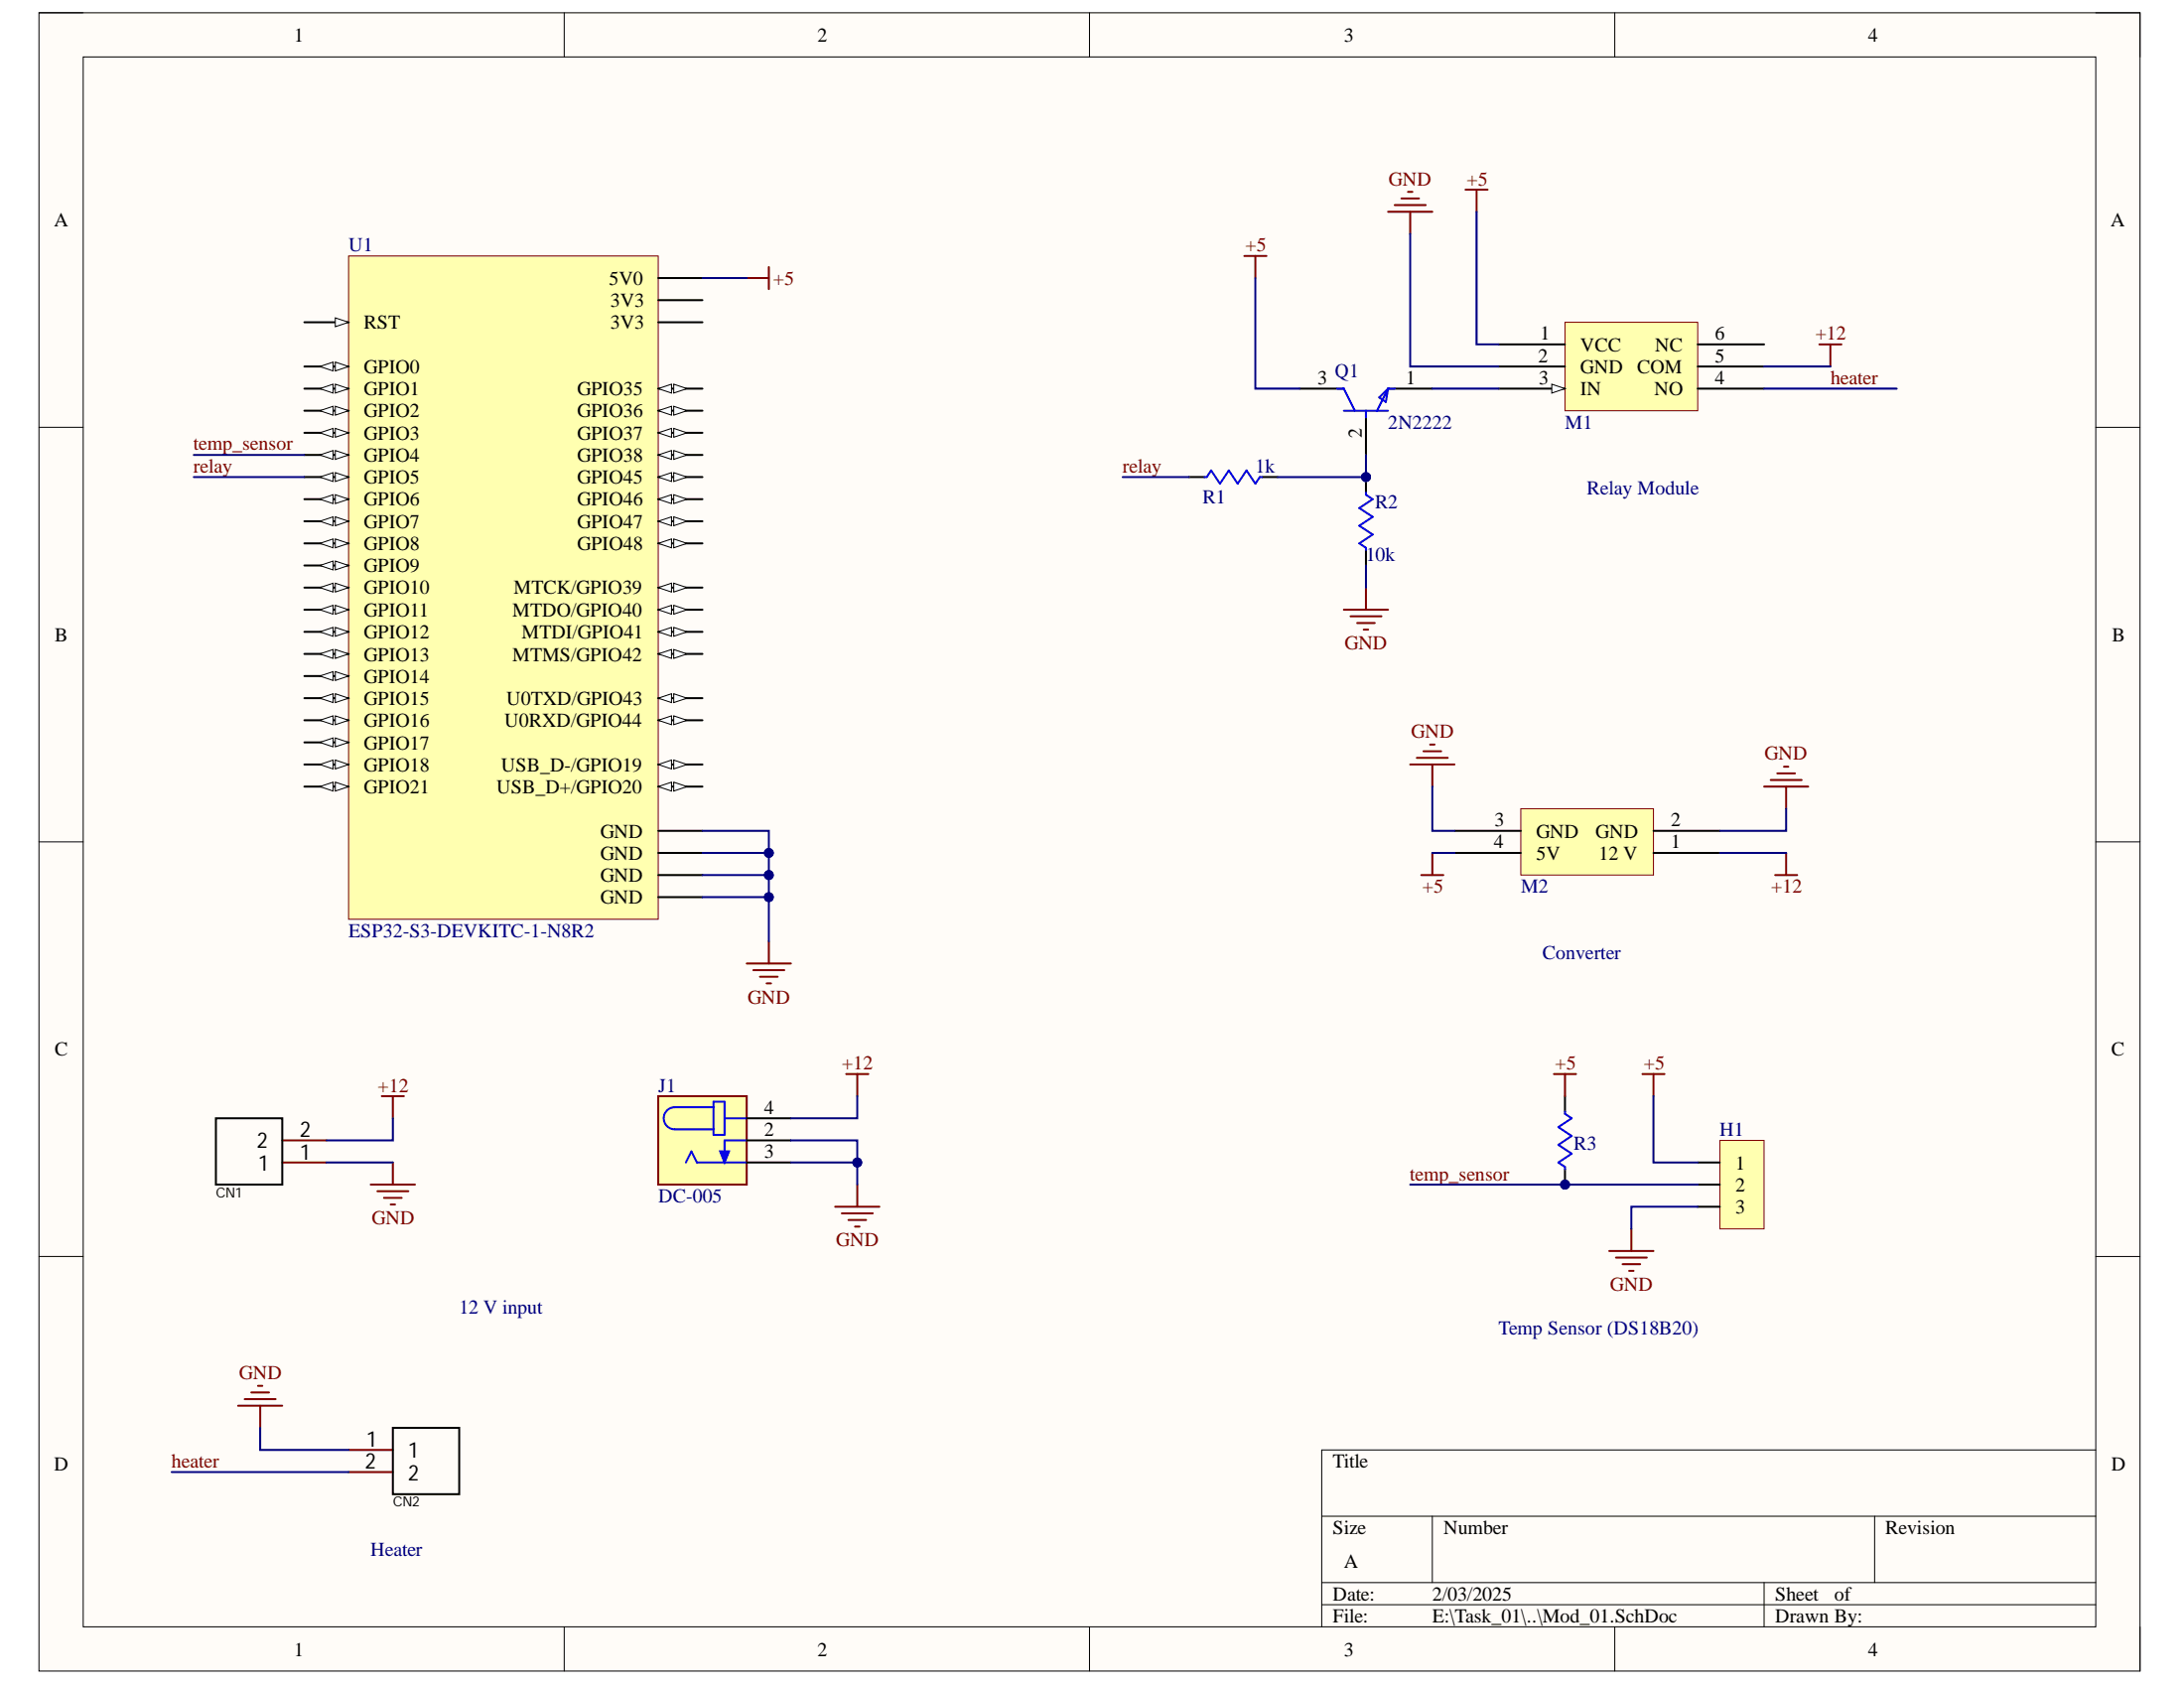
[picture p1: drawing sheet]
# Altium project Water_Temp_Controller_v1.0.PrjPcb
1 sheet, 11 parts. Net scope: global (net labels, ports and power ports of the same name join across sheets).
Board file: Mod_01.PcbDoc

## Sheet Mod_01.SchDoc
size A; SheetNumber: 1; SheetTotal: 1

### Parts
CN1  WJ2EDGRC-5.08-2P  [Terminal Block P5.08-2P]  (value not drawn)
CN2  WJ2EDGRC-5.08-2P  [Terminal Block P5.08-2P]  (value not drawn)
H1  Header 1x3  [Header 1x3 male]  (value not drawn)
J1  DC-005  [NINIGI_DC-005]
M1  Relay Mod  [Relay Mod1]  (value not drawn)
M2  LM2596  [LM2596 Mod]  (value not drawn)
Q1  2N2222  [FP-JAN2N2222A-MFG]
R1  1k  [RESA60-630X240]
R2  10k  [RESA60-630X240]
R3  4.7k  [RESA60-630X240]  (value not drawn)
U1  ESP32-S3-DEVKITC-1-N8R2  [XCVR_ESP32-S3-DEVKITC-1-N8R2]

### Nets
+5: H1.1 M1.1(VCC) M2.4(5V) Q1.3(C) R3.2 U1.J1_21(5V0)
+12: CN1.2 J1.4 M1.5(COM) M2.1(12_V)
GND: CN1.1 CN2.1 H1.3 J1.2 J1.3 M1.2(GND) M2.2(GND) M2.3(GND) R2.1 U1.J1_22(GND) U1.J3_1(GND) U1.J3_21(GND) U1.J3_22(GND)
heater: CN2.2 M1.4(NO)
relay: R1.1 U1.J1_5(GPIO5)
temp_sensor: H1.2 R3.1 U1.J1_4(GPIO4)
NetM1_3: M1.3(IN) Q1.1(E)
NetQ1_2: Q1.2(B) R1.2 R2.2

Not connected (* = marked no-connect by the designer): M1 6(NC); U1 J1_1(3V3) J1_2(3V3) J1_3(RST) J1_6(GPIO6) J1_7(GPIO7) J1_8(GPIO15) J1_9(GPIO16) J1_10(GPIO17) J1_11(GPIO18) J1_12(GPIO8) J1_13(GPIO3) J1_14(GPIO46) J1_15(GPIO9) J1_16(GPIO10) J1_17(GPIO11) J1_18(GPIO12) J1_19(GPIO13) J1_20(GPIO14) J3_2(U0TXD/GPIO43) J3_3(U0RXD/GPIO44) J3_4(GPIO1) J3_5(GPIO2) J3_6(MTMS/GPIO42) J3_7(MTDI/GPIO41) J3_8(MTDO/GPIO40) J3_9(MTCK/GPIO39) J3_10(GPIO38) J3_11(GPIO37) J3_12(GPIO36) J3_13(GPIO35) J3_14(GPIO0) J3_15(GPIO45) J3_16(GPIO48) J3_17(GPIO47) J3_18(GPIO21) J3_19(USB_D+/GPIO20) J3_20(USB_D-/GPIO19)

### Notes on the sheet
- Relay Module
- Converter
- 12 V input
- Temp Sensor (DS18B20)
- (near CN2) Heater
